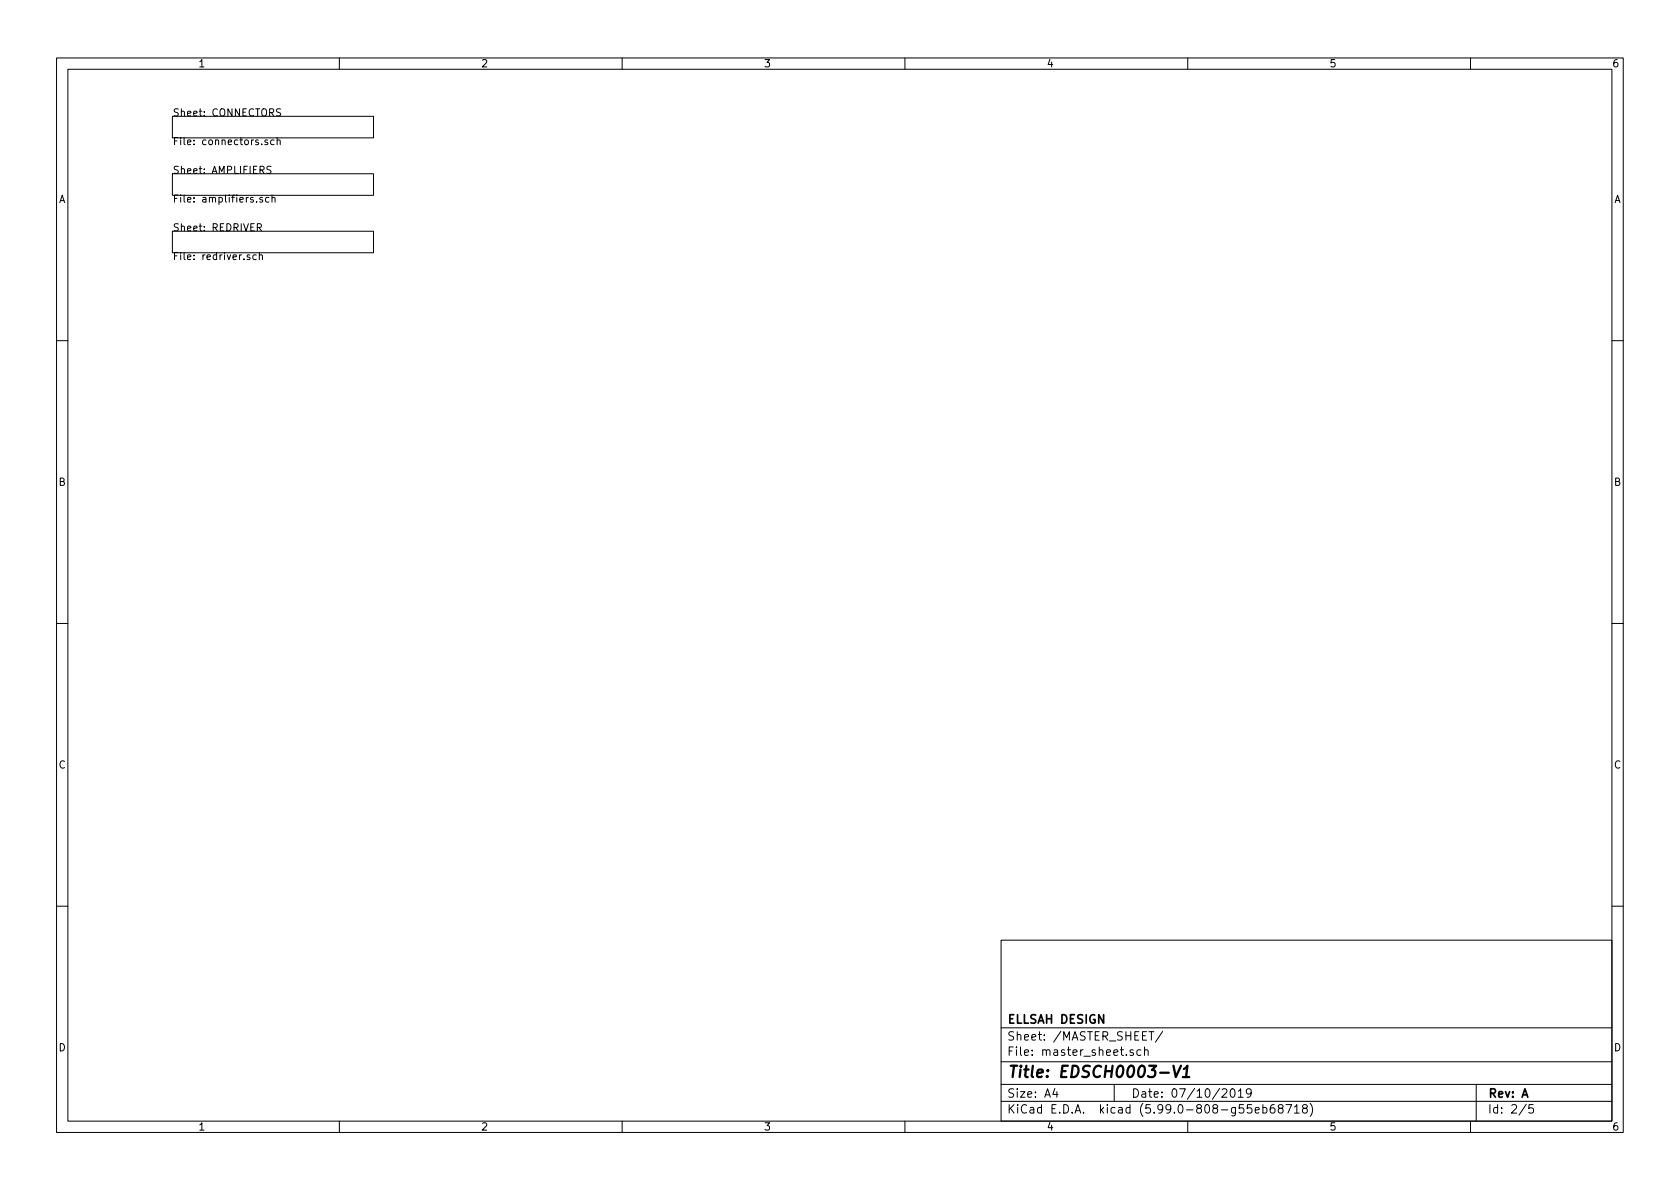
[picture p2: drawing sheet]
<svg xmlns="http://www.w3.org/2000/svg" width="297mm" height="210mm" viewBox="0 0 297 210" stroke-linecap="round" stroke-linejoin="round" font-family="sans-serif">
<g fill="none" stroke="#000" stroke-width=".18">
<path d="M10 10.2h277v190.1h-277zM12 12.2h273v186.1h-273zM49.6 19.3l-.5-.1-.2 .2v.3l.6 .3 .1 .3-.2 .2-.5-.1M60 10.2v2M110 10.2v2M160 10.2v2M210 10.2v2M260 10.2v2M30.5 20.6h35.5v3.8h-35.5zM30.5 30.7h35.5v3.8h-35.5zM46.4 35l-.3-.1-.2 .2 .1 .2 .4 .1v.3h-.5M47.3 24.8l-.3-.1-.2 .2 .1 .2 .4 .1v.3h-.5"/>
<path d="M47.5 35l-.3-.1-.3 .2 .2 .6h.4M47.9 29.5l-.5-.1-.2 .2 .1 .3 .6 .3v.3l-.2 .2-.5-.1M48.1 35l.2-.1 .3 .1v.7M48.1 34.5v1.2M48.5 24.8l-.4-.1-.2 .3 .1 .5h.5M49 24.9l.2-.2 .3 .1v.8M49 24.3v1.3M30.5 40.9h35.5v3.8h-35.5zM44.2 45.1h-.3l-.2 .1v.2l.5 .1v.3h-.5M45.3 45.1h-.4l-.2 .2 .1 .5h.5M45.5 40.2h.6l.1-.2v-.3l-.7-.1v1.2M45.8 40.2l.4 .6"/>
<path d="M45.9 45.2l.1-.1h.3l.1 .8M45.9 44.6v1.3M10 60.2h2M285 60.2h2M10 110.2h2M285 110.2h2M10 160.2h2M177 166.3h108v32h-108zM285 160.2h2M60 198.3v2M110 198.3v2M160 198.3v2"/>
<path d="M177 194.8h108M177 191.8h108M177 187.8h108M177 181.8h108M186.5 192.5l-.4 1h1M186.9 193v1M197 191.8v3M200.4 185.7l-.4-.1-.2 .2 .1 .3 .5 .1v.4h-.6M201.7 185.7l-.4-.1-.3 .3v.4l.1 .3h.6M202.4 185.8l.2-.2 .3 .1 .1 .9M202.4 185.1v1.5M203.1 182.4h.9"/>
<path d="M203.6 182.4v1.5M205.6 182.4l-1.3 1.9M210 198.3v2M216.1 192.7l.5-.2 .3 .2v.3l-.9 1h.9M217.7 192.6l.2-.1a.81 .81 0 0 1 .5 .7 .81 .81 0 0 1-.3 .8h-.1a.81 .81 0 0 1-.6-.6 .81 .81 0 0 1 .3-.8zM218.9 193l.5-.5v1.5M218.9 194h.9M221.2 193.2l-.3 .3h-.3l-.2-.3 .1-.6 .4-.1 .2 .2a.99 .99 0 0 1-.3 1.3h-.3M221.3 195.3h-.7l-.1 .7 .2-.1 .5 .1 .2 .2-.1 .5-.2 .1-.6-.1M221.9 196.3l.7-.1v-.3l-.5-.1-.2 .2 .1 .8h.6M223.3 195.9l.4-.1 .3 .3v.4l-.1 .3h-.6M223.3 195.3v1.5"/>
<path d="M225.3 195.3a.59 .59 0 0 0-.7 .7v.5l.1 .3h.4l.3-.1v-.5l-.1-.2-.4-.1-.3 .3M226.3 196l-.3-.3 .1-.2 .2-.2 .4 .1 .2 .2-.1 .2-.7 .2-.1 .3v.2l.3 .3h.3l.3-.3-.1-.4-.2-.1M227.4 195.3h1l-.7 1.5M228.9 195.8l.4-.5v1.5M228.9 196.8h.8M230.6 196l-.3-.3 .1-.2 .2-.2 .4 .1 .1 .2v.2l-.7 .2-.1 .3v.2l.3 .3h.3l.2-.3v-.2l-.2-.3M231.6 195.1a1.72 1.72 0 0 1 0 2.3M260 198.3v2M261 191.8v6.5M269.9 195.3l-1.3 1.9M271.1 195.3h-.7l-.1 .7 .2-.1 .5 .1 .1 .2v.5l-.2 .1-.6-.1"/>
</g>
<path d="M205.1 189.7h1.6M207.5 188.5l.4 2 .9-2M209.1 190.5h1.2M209.3 189l.7-.5-.3 2" fill="none" stroke="#000" stroke-width=".4"/>
<text font-size="2.8" x="178" y="190.6">Title: EDSCH0003-V1</text>
<g font-size="2.1">
<text x="178" y="184">Sheet: /MASTER_SHEET/</text>
<text x="178" y="181">ELLSAH DESIGN</text>
<text x="178" y="186.7">File: master_sheet.sch</text>
<text x="178" y="196.9">KiCad E.D.A. kicad (5.99.0-808-g55eb68718)</text>
<text x="178" y="194.1">Size: A4</text>
<text x="200" y="194.1">Date: 07/10/2019</text>
<text x="263" y="194.1">Rev: A</text>
<text x="263" y="196.9">Id: 2/5</text>
</g>
<g font-size="1.8">
<text x="35" y="11.9">1</text>
<text x="85" y="11.9">2</text>
<text x="135" y="11.9">3</text>
<text x="185" y="11.9">4</text>
<text x="235" y="11.9">5</text>
<text x="285" y="11.9">6</text>
<text x="30.5" y="20.6">Sheet: CONNECTORS</text>
<text x="30.5" y="25.6">File: connectors.sch</text>
<text x="10.3" y="35.9">A</text>
<text x="30.5" y="30.7">Sheet: AMPLIFIERS</text>
<text x="30.5" y="35.8">File: amplifiers.sch</text>
<text x="285.3" y="35.9">A</text>
<text x="30.5" y="40.9">Sheet: REDRIVER</text>
<text x="30.5" y="46">File: redriver.sch</text>
<text x="10.3" y="85.9">B</text>
<text x="285.3" y="85.9">B</text>
<text x="10.3" y="135.9">C</text>
<text x="285.3" y="135.9">C</text>
<text x="10.3" y="185.9">D</text>
<text x="285.3" y="185.9">D</text>
<text x="35" y="199.9">1</text>
<text x="85" y="199.9">2</text>
<text x="135" y="199.9">3</text>
<text x="185" y="199.9">4</text>
<text x="235" y="199.9">5</text>
<text x="285" y="199.9">6</text>
</g>
</svg>
